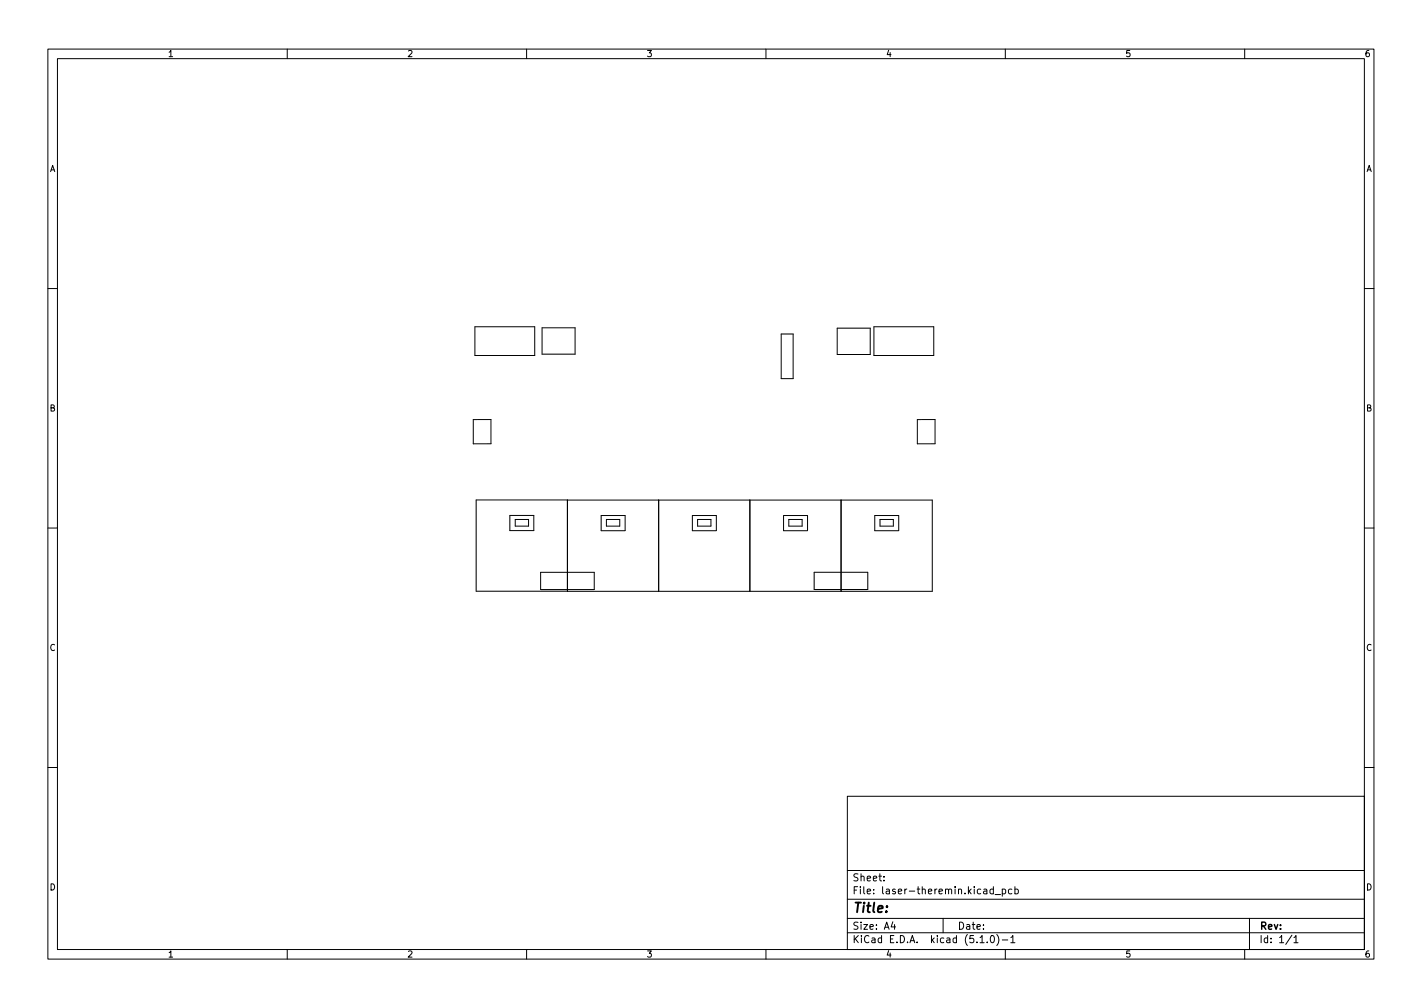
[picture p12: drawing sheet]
<svg xmlns="http://www.w3.org/2000/svg" width="297mm" height="210mm" viewBox="0 0 297 210" stroke-linecap="round" stroke-linejoin="round" font-family="sans-serif">
<g fill="none" stroke="#000" stroke-width=".21">
<path d="M10 10.2h277v190.1h-277zM12 12.2h273v186.1h-273zM60 10.2v2M110 10.2v2M160 10.2v2M210 10.2v2M260 10.2v2M10 60.2h2M99.2 68.2h12.5v6h-12.5zM113.2 68.4h6.9v5.5h-6.9zM163.2 69.7h2.5v9.4h-2.5zM174.9 68.5h6.9v5.5h-6.9z"/>
<path d="M182.6 68.2h12.4v6h-12.4zM285 60.2h2M98.9 87.6h3.7v5.1h-3.7zM191.6 87.6h3.7v5.1h-3.7zM10 110.2h2M99.5 104.4h95.2v19.1l-95.2-.1zM106.5 107.6h5v3.2h-5zM107.6 108.5h2.8v1.4h-2.8zM112.9 119.5h11.2v3.6h-11.2zM118.5 104.4v19M118.5 104.4v19.1M125.6 107.6h5"/>
<path d="M125.6 107.7v3.1h5M126.7 108.5h2.8v1.4h-2.8zM130.6 107.6v3.2M137.6 104.4v19.1M144.6 107.6h5v3.2M144.6 107.7v3.1h5M145.7 108.5h2.8v1.4h-2.8zM156.6 104.4v19.1M163.7 107.6h5v3.2M163.7 107.7v3.1h5M164.8 108.5h2.8v1.4h-2.8zM170.1 119.5h11.2v3.6h-11.2z"/>
<path d="M175.7 104.4v19.1M182.7 107.6h5v3.2M182.7 107.7v3.1h5M183.8 108.5h2.8v1.4h-2.8zM285 110.2h2M10 160.2h2M177 166.3h108v32h-108zM285 160.2h2M60 198.3v2M110 198.3v2M160 198.3v2M177 194.8h108"/>
<path d="M177 191.8h108M177 187.8h108M177 181.8h108M184.6 183.8v.1M184.6 183v.1M186.5 192.5l-.4 1h1M186.9 193v1M197 191.8v3M204.7 195.8l.4-.5v1.5M204.7 196.8h.9M206.2 196.7v.1M207 195.5l.2-.2a.8 .8 0 0 1 .5 .8 .8 .8 0 0 1-.5 .7l-.2-.1-.1-.4z"/>
<path d="M207.5 185.7l-.4-.1-.3 .3 .1 .7h.6M207.5 185.1v1.5M207.9 186.8h1.1M208.2 195.1a1.72 1.72 0 0 1 0 2.3M209.4 185.7l.4-.1 .3 .3-.2 .7h-.5M209.4 196.3h1.1M209.4 185.6v1.5M210 198.3v2M211.1 195.8l.5-.5v1.5M211.1 196.8h.9M211.4 185.7l-.5-.1-.3 .3 .2 .7h.6M212 185.7l.4-.1 .3 .3-.1 .7h-.6"/>
<path d="M212 185.1v1.5M260 198.3v2M261 191.8v6.5M269.9 195.3l-1.3 1.9M270.3 195.8l.4-.5v1.5M270.3 196.8h.8"/>
</g>
<text font-size="2.8" x="178" y="190.6">Title:</text>
<g font-size="2.1">
<text x="178" y="184">Sheet:</text>
<text x="178" y="186.7">File: laser-theremin.kicad_pcb</text>
<text x="178" y="196.9">KiCad E.D.A. kicad (5.1.0)-1</text>
<text x="178" y="194.1">Size: A4</text>
<text x="200" y="194.1">Date:</text>
<text x="263" y="194.1">Rev:</text>
<text x="263" y="196.9">Id: 1/1</text>
</g>
<g font-size="1.8">
<text x="35" y="11.9">1</text>
<text x="85" y="11.9">2</text>
<text x="135" y="11.9">3</text>
<text x="185" y="11.9">4</text>
<text x="235" y="11.9">5</text>
<text x="285" y="11.9">6</text>
<text x="10.3" y="35.9">A</text>
<text x="285.3" y="35.9">A</text>
<text x="10.3" y="85.9">B</text>
<text x="285.3" y="85.9">B</text>
<text x="10.3" y="135.9">C</text>
<text x="285.3" y="135.9">C</text>
<text x="10.3" y="185.9">D</text>
<text x="285.3" y="185.9">D</text>
<text x="35" y="199.9">1</text>
<text x="85" y="199.9">2</text>
<text x="135" y="199.9">3</text>
<text x="185" y="199.9">4</text>
<text x="235" y="199.9">5</text>
<text x="285" y="199.9">6</text>
</g>
</svg>
